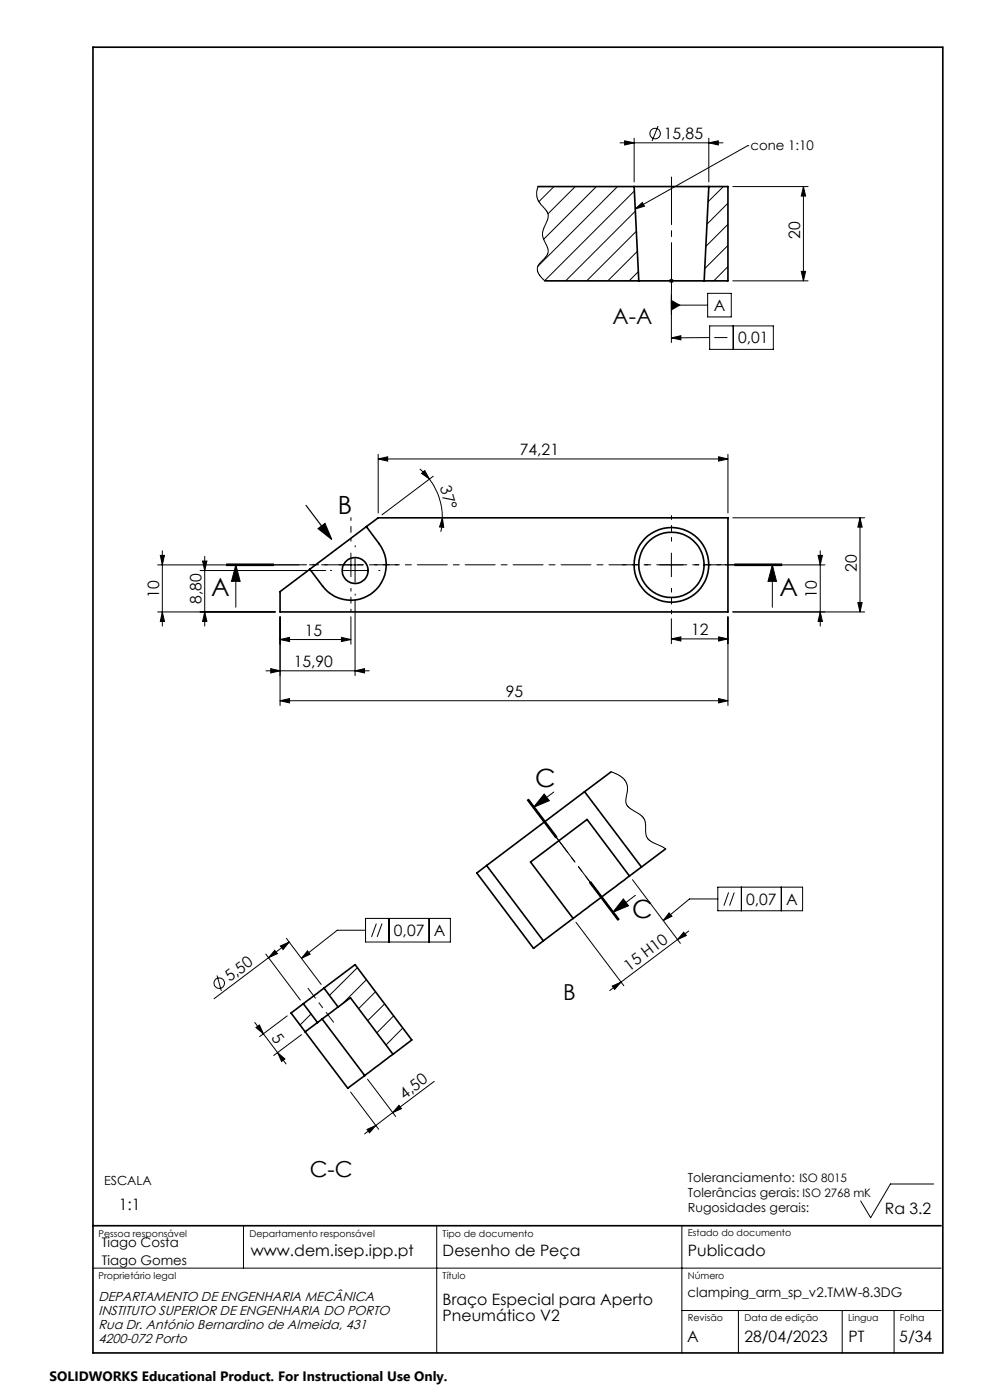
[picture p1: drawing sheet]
<svg xmlns="http://www.w3.org/2000/svg" width="210mm" height="297mm" viewBox="0 0 210 297" stroke-linecap="round" stroke-linejoin="round" font-family="sans-serif">
<g fill="none" stroke="#000" stroke-width=".35">
<path d="M19.7 10h180.3v277h-180.3zM114.1 39.6h20.4M134.5 39.6h15.9M134.5 39.6l1 20M150.4 39.6h4v20h-5M150.4 39.6l-1 20M115.6 59.6h19.9M135.5 59.6h13.9M77.7 111.7l2.7 3.6a7.5 7.5 0 0 1-1.5 10.5 7.5 7.5 0 0 1-10.5-1.4l-2.7-3.6M59.4 125.5l20.8-15.6h74.2v19.9h-95zM124 168l-20.8 15.6M124 168l12.1 15.9"/>
<path d="M129.6 163.8l-5.6 4.2M103.2 183.6l12.1 16M103.2 183.6l-2.1 1.6 12.1 16 2.1-1.6M121.6 194.8l-6.3 4.8M133.5 185.8l-11.9 9M133.5 185.8l-9-12-12 9.1 9.1 11.9M136.1 183.9l-2.6 1.9M141.2 180.1l-5.1 3.8M64.3 212.9l3 4M64.3 212.9l-2.6 2 12.1 16 3.6-2.7M67.3 216.9l-2.6 2M68.3 216.2l9.1 12"/>
<path d="M68.7 209.6l-4.4 3.3M68.7 209.6l6.6-5 12 16-3.9 3.1M68.7 209.6l3 4M71.7 213.6l-4.4 3.3M71.7 213.6l2.6-1.9 9.1 12M83.4 223.7l-6 4.5M19.7 260h179.9"/>
<circle cx="142.4" cy="119.8" r="6.9"/>
<circle cx="142.4" cy="119.8" r="7.9"/>
<circle cx="75.3" cy="121" r="2.75"/>
</g>
<g fill="none" stroke="#000" stroke-width=".21">
<path d="M114.1 39.6l-.3 1.1v.8l.3 .8 .4 .8 1.5 1.8 .3 .9-.2 .9-.7 1.6-.3 1.1v.9l1 2.2 .2 1.1-.5 .9-1.5 1.6-.3 .7v.7l.3 .6 1.3 1.5M117.5 39.6l-3.2 3.2M122 39.6l-5.8 5.8M126.5 39.6l-11.2 11.2M131 39.6l-16.9 16.9M131.5 30.3h21.9M132.5 29.9l2 .4-2 .5zM134.5 29.3v9.3M139.6 26.7l-1.3 3.2M150.4 30.3l2-.4v.9zM150.4 29.3v9.3M153.5 39.6l-3.3 3.2"/>
<path d="M155.4 39.6h16M158.6 30.9h.1M158.6 30.9l-23.9 13.4M170.4 39.6v20M170.4 39.6l.5 2h-.9zM134.5 40.5l-19 19M134.7 44.3l1.5-1.3 .5 .7zM134.8 44.8l-14.8 14.8M135 49.1l-10.5 10.5M135.2 53.3l-6.3 6.3M135.4 57.6l-1.9 2M141.9 59.6h1"/>
<path d="M142.1 59.2l.7 .7M142.4 59.1v1M142.8 59.2l-.7 .7M154.4 43.1l-4.4 4.5M154.4 47.6l-4.7 4.7M154.4 52.1l-4.9 4.9M154.4 56.5l-3 3.1M155.4 59.6h16M170 57.6h.9l-.5 2zM142.4 71.7l2-.5v.9zM142.4 63.7l1.8 1-1.8 1.1zM142.4 61.6v11.1"/>
<path d="M142.4 64.7h7.7M150.1 62.2h5v5h-5zM150.5 69.1h13.5v5h-13.5zM150.5 71.6l-8.1 .1M151.5 71.6h2.8M155.5 69.1v5M80.2 97.4l2-.5v.9zM80.2 96.4v12.4M80.2 97.4h74.2M89 99.5l2.1 2.1M152.4 96.9l2 .5-2 .4zM154.4 96.4v12.4"/>
<path d="M33.4 119.8h30M34 117.8h.9l-.5 2zM34.4 116.8v16M43 119h.9l-.5 2zM43.4 118v14.8M48 120h10zM48 119.8h10M48 119.6h10M50 119.8l.9 3.5h-1.8zM50 119.8v9M71.9 119.8h5M74.4 117.3v5"/>
<path d="M75.3 118.5v5M89.4 100.4l.7-.6 1 1.8zM91.1 101.6a13.6 13.6 0 0 1 2.7 8.3M91.9 101l-10.9 8.2M93.8 109.9l.3 2-.9-.1zM93.8 109.9l-.3 2.9M139.9 119.8h5M142.4 117.3v5M153.8 119.8h21.2M155.4 109.9h28M155.8 119.8h10M155.8 119.6h10"/>
<path d="M155.8 120h10M163.8 119.8l.9 3.5h-1.8zM163.8 119.8v9M173.5 117.8h.9l-.4 2zM174 116.8v16M182.4 109.9l.5 1.9h-.9zM182.4 109.9v19.9M33.4 129.8h25M34.4 129.8l.5 2h-.9zM42.4 121h26.7M43.4 129.8l.5 2h-.9zM59.4 135.7l2-.5v.9z"/>
<path d="M59.4 130.8v18.9M59.4 135.7h15M72.4 135.2l2 .5-2 .4zM72.8 121h5M74.4 130.8v5.9M75.3 127.3v16M142.4 135.5l2-.4v.9zM142.4 131.3v5.3M142.4 135.5h12M152.4 135.1l2 .4-2 .5zM154.4 130.8v18.9M155.4 129.8h28"/>
<path d="M174 129.8l.4 2h-.9zM182 127.8h.9l-.5 2zM56.4 142.3h21.9M57.4 141.8l2 .5-2 .5zM59.4 148.7l2-.5v.9zM59.4 148.7h95M75.3 142.3l2-.5v1zM152.4 148.2l2 .5-2 .4zM111.8 169.8l6.1 7.9M112 169.6l6 8M112.1 169.5l6.1 8M115.4 168.4l1.1 1.5-3.3 1.4z"/>
<path d="M117.5 168l-4.3 3.3M129.6 163.8l1.8 .7 1.4 1.4 .3 1v1.1l-.3 1.6v.9l.6 .8 2.5 1.6 .7 .7 .3 1 .1 2.5 .4 .8 1 .8 2.8 1.4M60.7 199.1l7.4 9.7M61.3 199.8l-4.3 3.4M77.5 194.8h18v5h-18zM77.5 197.3h-6l-7.5 6M79.8 195.9l-1 2.9M81 195.9l-1 2.9M82.5 194.8v5M91 194.8v5M122.2 195.6l10.1 13.5M125 187.3l6.1 7.9"/>
<path d="M125.2 187.1l6 8M125.3 187l6 8M132.2 190.7l1.1 1.5-3.3 1.4zM134.2 186.6l10.1 13.5M134.8 189.9l-4.8 3.7M141.9 193.7l.6 .7-1.8 .9zM143.7 199.3l-12 9M145 197.8l.6 .7-1.9 .8zM146.1 197.5l-2.4 1.8M152.3 188.2h18v5h-18zM152.3 190.7h-6l-5.6 4.6M154.6 189.3l-1 2.8"/>
<path d="M155.8 189.3l-1 2.8M157.3 188.2v5M165.7 188.2v5M46 206.9l1 3.3M54 216.9l1.9 2.4M54.3 218l.7-.6 .9 1.9zM55.9 219.3l3 4M56.4 202.4l7.3 9.8M57 203.2l-11.6 8.7M58.3 201.6l.5 .7-1.8 .9zM59.5 200.7l1.8-.9-1.3 1.6zM60.9 215.5l-5.8 4.4"/>
<path d="M64 219.5l-5.9 4.4M65.2 201.7l.6 .7-1.8 .9zM66 215.1l-2.4 2.3M75.8 205.3l-5.9 5.9M77.7 207.9l-5.1 5.1M79.7 210.4l-3.6 3.6M81.6 213l-3.6 3.5M83.5 215.5l-3.6 3.6M85.4 218.1l-3.5 3.6M129.9 209.2l1.8-.9-1.3 1.6zM131.7 208.3l-2.4 1.8M58.9 223.3l1.5 1.3-.7 .6z"/>
<path d="M58.9 223.3l1.8 2.4M74.4 231.7l5.9 7.9M77.9 239.6l1.8-.8-1.3 1.5zM78 228.9l5.9 8M79.7 238.8l-2.4 1.8M83.3 236l-3.6 2.8M84.6 234.5l.6 .7-1.9 .8zM92.1 229.4l-8.8 6.6M198 251.2h-9.1l-4.2 7.1-2.1-3.5M19.6 269h180M51.6 260v9M92.6 260v27"/>
<path d="M144.6 260v27M144.6 278h55M156.6 278v9M178.6 278v9M189.7 278v9"/>
<circle cx="139" cy="28.3" r="1.12"/>
<circle cx="46.5" cy="208.6" r="1.11"/>
</g>
<path d="M64.9 107.2l5.4 7.2M67.5 112.1l1.4-1 1.4 3.3z" fill="none" stroke="#000" stroke-width=".25"/>
<path d="M69.4 119.8h-5M74.4 114.8v-5M79.4 119.8h5M74.4 124.8v5" fill="none" stroke="#000" stroke-width=".21" stroke-dasharray="15.2 1.3 1.3 1.3" stroke-dashoffset="14.6"/>
<path d="M75.3 116v-.2M70.3 121h-.2M75.3 126v.3M80.3 121h.3" fill="none" stroke="#000" stroke-width=".21" stroke-dasharray="15.2 1.3 1.3 1.3"/>
<path d="M137.4 119.8h-5.4M142.4 114.8v-5.4M147.4 119.8h5.5M142.4 124.8v5.4" fill="none" stroke="#000" stroke-width=".21" stroke-dasharray="15.2 1.3 1.3 1.3" stroke-dashoffset="14.4"/>
<path d="M165.8 119.8h-117.8" fill="none" stroke="#000" stroke-width=".21" stroke-dasharray="6.3 1.3 1.3 1.3" stroke-dashoffset=".2"/>
<path d="M112 169.6l19.2 25.5" fill="none" stroke="#000" stroke-width=".21" stroke-dasharray="6.3 1.3 1.3 1.3" stroke-dashoffset="2.5"/>
<path d="M142.4 37.6v24" fill="none" stroke="#000" stroke-width=".21" stroke-dasharray="15.2 1.3 1.3 1.3" stroke-dashoffset="5.1"/>
<path d="M117.3 176.7l11.5 15.2" fill="none" stroke="#000" stroke-width=".21" stroke-dasharray="15.2 1.3 1.3 1.3" stroke-dashoffset="7.6"/>
<path d="M70.8 216.9l-5.5-7.2" fill="none" stroke="#000" stroke-width=".21" stroke-dasharray="15.2 1.3 1.3 1.3" stroke-dashoffset="12.6"/>
<g fill="#000">
<path d="M134.7 44.3l1.5-1.3 .5 .7zM67.5 112.1l1.4-1 1.4 3.3z"/>
<path d="M142.4 71.7l2-.5v.9zM142.4 63.7l1.8 1-1.8 1.1zM141.9 193.7l.6 .7-1.8 .9zM65.2 201.7l.6 .7-1.8 .9z"/>
<path d="M93.8 109.9l.3 2-.9-.1zM89.4 100.4l.7-.6 1 1.8z"/>
<path d="M163.8 119.8l.9 3.5h-1.8zM50 119.8l.9 3.5h-1.8z"/>
<path d="M173.5 117.8h.9l-.4 2zM174 129.8l.4 2h-.9zM43 119h.9l-.5 2zM43.4 129.8l.5 2h-.9zM34 117.8h.9l-.5 2zM34.4 129.8l.5 2h-.9zM170.4 39.6l.5 2h-.9zM170 57.6h.9l-.5 2z"/>
<path d="M72.4 135.2l2 .5-2 .4zM59.4 135.7l2-.5v.9zM75.3 142.3l2-.5v1zM57.4 141.8l2 .5-2 .5zM152.4 96.9l2 .5-2 .4zM80.2 97.4l2-.5v.9z"/>
<path d="M182 127.8h.9l-.5 2zM182.4 109.9l.5 1.9h-.9z"/>
<path d="M59.4 148.7l2-.5v.9zM152.4 148.2l2 .5-2 .4zM142.4 135.5l2-.4v.9zM152.4 135.1l2 .4-2 .5zM132.5 29.9l2 .4-2 .5zM150.4 30.3l2-.4v.9z"/>
<path d="M115.4 168.4l1.1 1.5-3.3 1.4zM132.2 190.7l1.1 1.5-3.3 1.4z"/>
<path d="M145 197.8l.6 .7-1.9 .8zM129.9 209.2l1.8-.9-1.3 1.6z"/>
<path d="M54.3 218l.7-.6 .9 1.9zM58.9 223.3l1.5 1.3-.7 .6z"/>
<path d="M58.3 201.6l.5 .7-1.8 .9zM59.5 200.7l1.8-.9-1.3 1.6z"/>
<path d="M77.9 239.6l1.8-.8-1.3 1.5zM84.6 234.5l.6 .7-1.9 .8z"/>
</g>
<g font-size="5.3">
<text x="71.7" y="109.1">B</text>
<text x="44.8" y="126.4">A</text>
<text x="165.4" y="126.4">A</text>
<text x="113.6" y="167">C</text>
<text x="134.1" y="194.8">C</text>
</g>
<g font-size="4.7">
<text x="129.9" y="68.8">A-A</text>
<text x="119.5" y="212.1">B</text>
<text x="65.7" y="249.7">C-C</text>
</g>
<g font-size="3.3">
<text x="140.8" y="29.5">15,85</text>
<text x="169.7" y="50.7" transform="rotate(-90 169.7 50.7)">20</text>
<text x="151.4" y="66">A</text>
<text x="156.6" y="72.9">0,01</text>
<text x="110.3" y="96.6">74,21</text>
<text x="93.3" y="103.4" transform="rotate(74 93.3 103.4)">37°</text>
<text x="181.7" y="121.3" transform="rotate(-90 181.7 121.3)">20</text>
<text x="33.7" y="126.8" transform="rotate(-90 33.7 126.8)">10</text>
<text x="42.7" y="128.2" transform="rotate(-90 42.7 128.2)">8,80</text>
<text x="173.3" y="126.8" transform="rotate(-90 173.3 126.8)">10</text>
<text x="64.6" y="134.9">15</text>
<text x="146.6" y="134.8">12</text>
<text x="62.3" y="141.6">15,90</text>
<text x="107.3" y="147.9">95</text>
<text x="158.3" y="192">0,07</text>
<text x="166.8" y="192">A</text>
<text x="83.6" y="198.6">0,07</text>
<text x="92.1" y="198.6">A</text>
<text x="48.7" y="208.4" transform="rotate(-37 48.7 208.4)">5,50</text>
<text x="133.5" y="206.1" transform="rotate(-37 133.5 206.1)">15 H10</text>
<text x="57.5" y="220.2" transform="rotate(53 57.5 220.2)">5</text>
<text x="85.8" y="233.3" transform="rotate(-37 85.8 233.3)">4,50</text>
<text x="25.2" y="256.7">1:1</text>
<text x="187.7" y="257.6">Ra 3.2</text>
<text x="53.2" y="266.5">www.dem.isep.ipp.pt</text>
<text x="93.9" y="266.5">Desenho de Peça</text>
<text x="145.9" y="266.5">Publicado</text>
<text x="93.9" y="276.8">Braço Especial para Aperto</text>
<text x="93.9" y="280.3">Pneumático V2</text>
<text x="145.8" y="284.7">A</text>
<text x="157.9" y="284.7">28/04/2023</text>
<text x="180" y="284.7">PT</text>
<text x="190.8" y="284.7">5/34</text>
</g>
<text font-size="2.9" x="10.5" y="292.9">SOLIDWORKS Educational Product. For Instructional Use Only.</text>
<g font-size="2.8">
<text x="159.2" y="31.9">cone 1:10</text>
<text x="21.6" y="264.5">Tiago Costa</text>
<text x="21.6" y="268.4">Tiago Gomes</text>
<text x="20.9" y="276">DEPARTAMENTO DE ENGENHARIA MECÂNICA</text>
<text x="145.9" y="275.2">clamping_arm_sp_v2.TMW-8.3DG</text>
<text x="20.9" y="282">Rua Dr. António Bernardino de Almeida, 431</text>
<text x="20.9" y="279">INSTITUTO SUPERIOR DE ENGENHARIA DO PORTO</text>
<text x="20.9" y="285">4200-072 Porto</text>
</g>
<g font-size="2.7">
<text x="22.1" y="251.4">ESCALA</text>
<text x="145.9" y="250.8">Toleranciamento: ISO 8015</text>
<text x="145.9" y="254">Tolerâncias gerais: ISO 2768 mK</text>
<text x="145.9" y="257.1">Rugosidades gerais:</text>
</g>
<g font-size="2">
<text x="20.9" y="262.3">Pessoa responsável</text>
<text x="52.9" y="262.3">Departamento responsável</text>
<text x="93.9" y="262.3">Tipo de documento</text>
<text x="145.9" y="262.1">Estado do documento</text>
<text x="20.9" y="271.3">Proprietário legal</text>
<text x="93.9" y="271.3">Título</text>
<text x="145.9" y="271.3">Número</text>
<text x="145.9" y="280.3">Revisão</text>
<text x="157.9" y="280.3">Data de edição</text>
<text x="179.9" y="280.3">Lingua</text>
<text x="190.9" y="280.3">Folha</text>
</g>
</svg>
